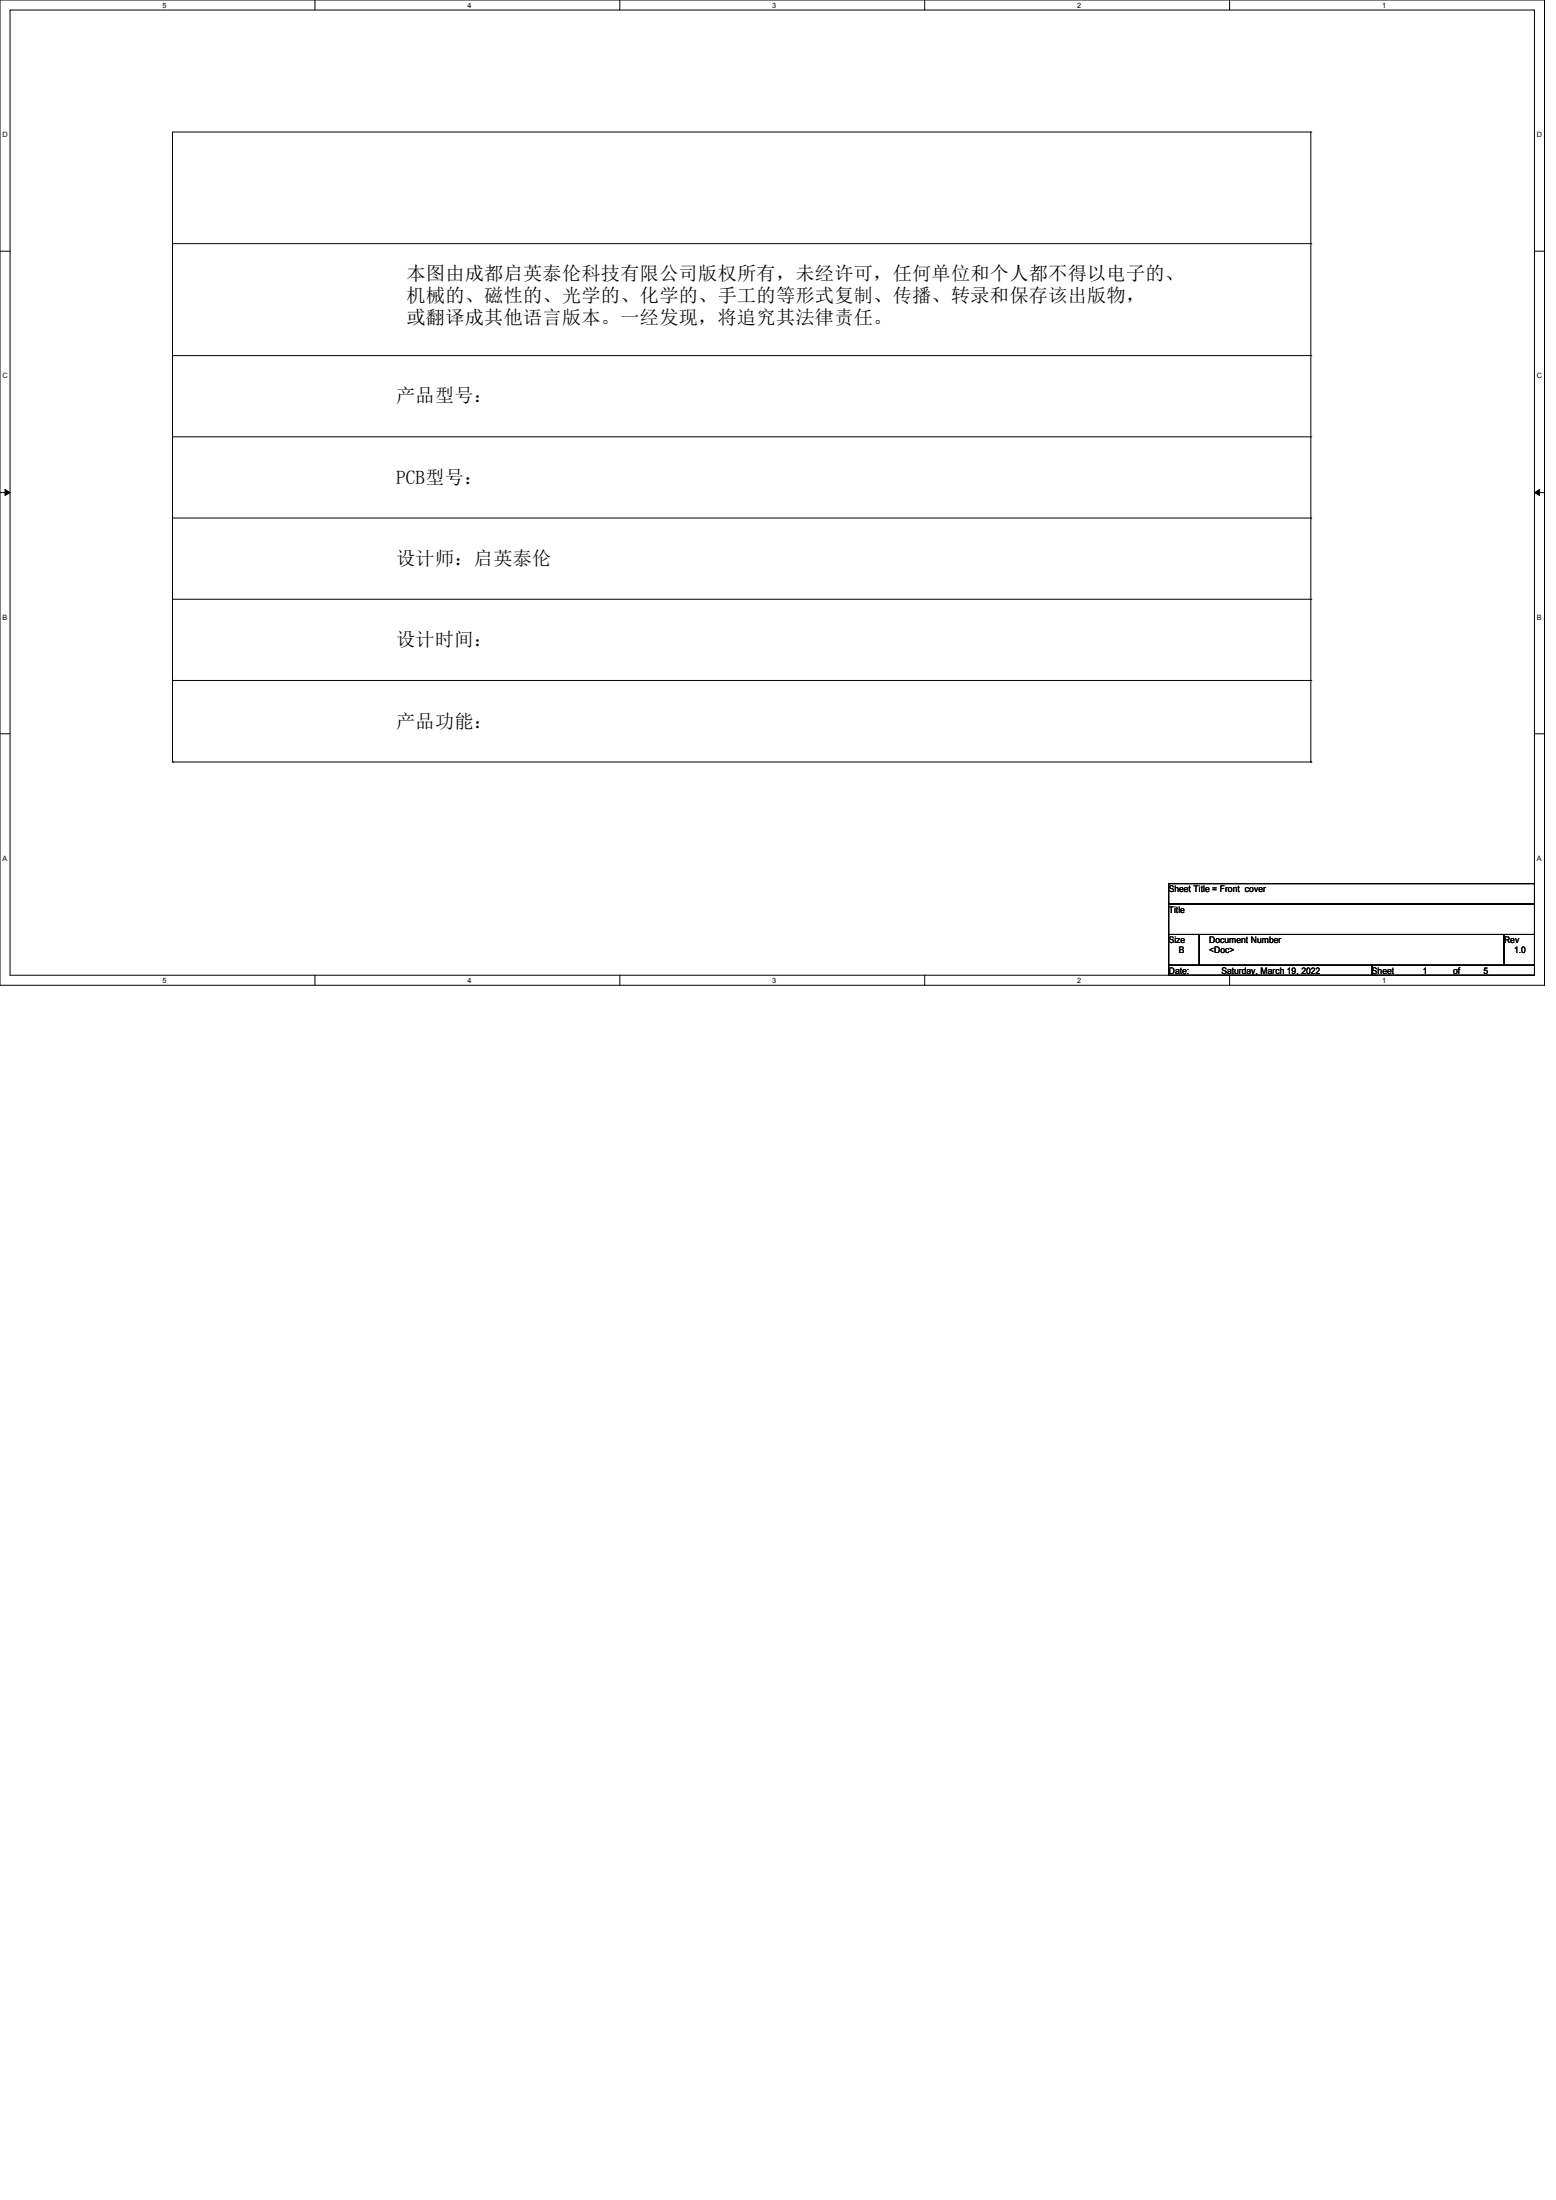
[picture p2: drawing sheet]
<svg xmlns="http://www.w3.org/2000/svg" width="210mm" height="297mm" viewBox="0 0 210 297" stroke-linecap="round" stroke-linejoin="round" font-family="sans-serif">
<g fill="none" stroke="#000" stroke-width=".13">
<path d="M0 0h208.4v133h-208.4zM1.4 1.4h205.7v130.3h-205.7zM42.5 0v1.4M83.7 0v1.4M124.8 0v1.4M165.9 0v1.4M176.9 17.8h.1M176.9 17.8h-153.6v85.1M176.9 17.8v85.1M0 33.9h1.4M23.3 32.9h153.6M176.9 32.9h.1"/>
<path d="M207.1 33.9h1.3M23.3 48h153.6M23.3 59h153.6M176.9 48h.1M176.9 59h.1M0 66.5h1.4M.7 66.1l.7 .4-.7 .4zM23.3 69.9h153.6M176.9 69.9h.1M207.1 66.5l.7-.4v.8zM207.1 66.5h1.3M0 99.1h1.4"/>
<path d="M23.3 80.9h153.6M23.3 91.9h153.6M176.9 80.9h.1M176.9 91.9h.1M207.1 99.1h1.3M23.3 102.9h.1M23.3 102.9h153.6M157.7 119.3h49.4v2.7h-49.4zM176.9 102.9h.1M42.5 131.7v1.3M83.7 131.7v1.3M124.8 131.7v1.3"/>
<path d="M157.7 122h49.4v4.2h-49.4zM157.7 126.2h4.1v4.1h-4.1zM157.7 130.3h27.5v1.4h-27.5zM161.8 126.2h41.2v4.1h-41.2zM165.9 131.7v1.3M185.2 130.3h21.9v1.4h-21.9zM203 126.2h4.1v4.1h-4.1z"/>
</g>
<path d="M.7 66.1l.7 .4-.7 .4zM207.1 66.5l.7-.4v.8z" fill="#000"/>
<g font-size="2.6">
<text x="54.9" y="37.8">本图由成都启英泰伦科技有限公司版权所有，未经许可，任何单位和个人都不得以电子的、</text>
<text x="54.9" y="40.8">机械的、磁性的、光学的、化学的、手工的等形式复制、传播、转录和保存该出版物，</text>
<text x="54.9" y="43.8">或翻译成其他语言版本。一经发现，将追究其法律责任。</text>
<text x="53.5" y="54.3">产品型号：</text>
<text x="53.5" y="65.3">PCB型号：</text>
<text x="53.5" y="76.2">设计师：启英泰伦</text>
<text x="53.5" y="87.2">设计时间：</text>
<text x="53.5" y="98.2">产品功能：</text>
</g>
<g font-size="1.2">
<text x="157.7" y="123.2">Title</text>
<text x="157.7" y="120.4">Sheet Title = Front cover</text>
<text x="157.7" y="127.3">Size</text>
<text x="157.7" y="131.4">Date:</text>
<text x="159.1" y="128.7">B</text>
<text x="163.2" y="127.3">Document Number</text>
<text x="163.2" y="128.7">&lt;Doc&gt;</text>
<text x="164.8" y="131.4">Saturday, March 19, 2022</text>
<text x="185.2" y="131.4">Sheet</text>
<text x="192" y="131.4">1</text>
<text x="196.1" y="131.4">of</text>
<text x="200.2" y="131.4">5</text>
<text x="203" y="127.3">Rev</text>
<text x="204.3" y="128.7">1.0</text>
</g>
<g font-size="1">
<text x="21.9" y="1">5</text>
<text x="63.1" y="1">4</text>
<text x="104.2" y="1">3</text>
<text x="145.4" y="1">2</text>
<text x="186.5" y="1">1</text>
<text x=".3" y="18.5">D</text>
<text x="207.4" y="18.5">D</text>
<text x=".3" y="51.1">C</text>
<text x="207.4" y="51.1">C</text>
<text x=".3" y="83.7">B</text>
<text x="207.4" y="83.7">B</text>
<text x=".3" y="116.2">A</text>
<text x="207.4" y="116.2">A</text>
<text x="21.9" y="132.7">5</text>
<text x="63.1" y="132.7">4</text>
<text x="104.2" y="132.7">3</text>
<text x="145.4" y="132.7">2</text>
<text x="186.5" y="132.7">1</text>
</g>
</svg>
